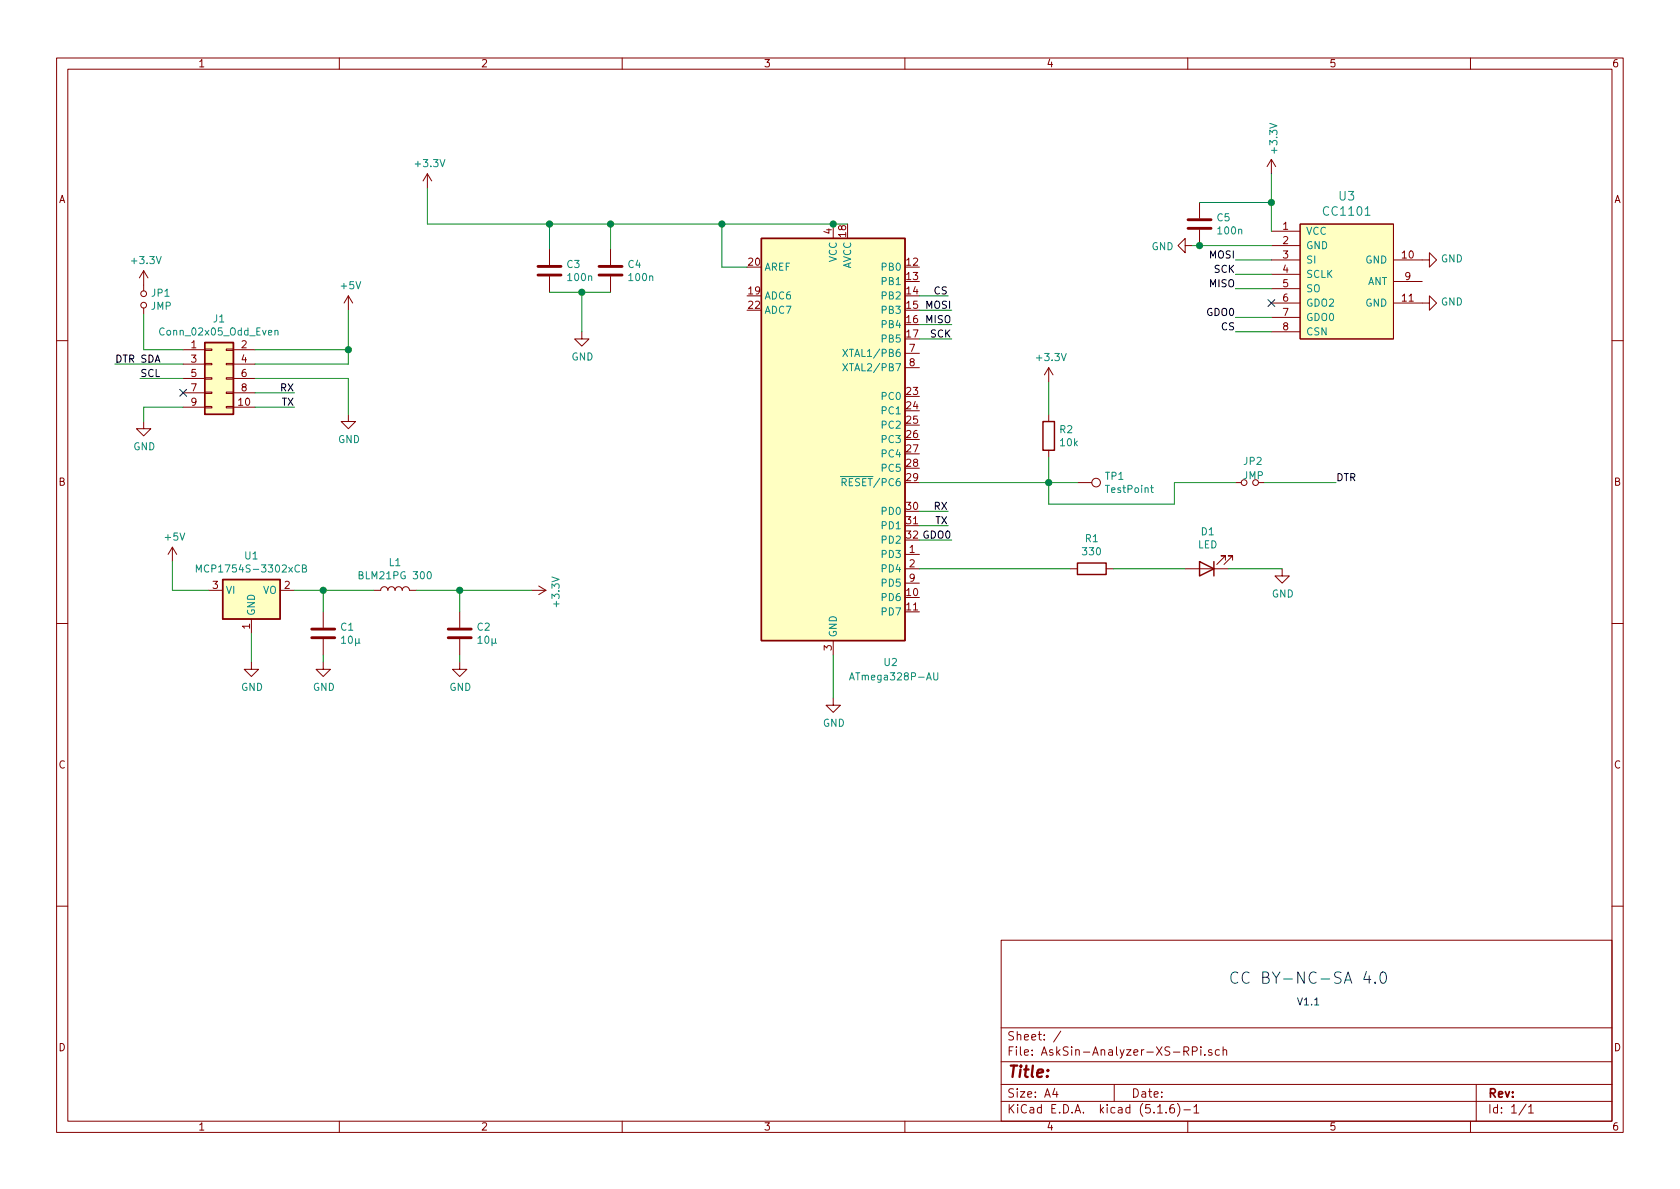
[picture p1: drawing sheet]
EESchema Schematic File Version 4
EELAYER 30 0
EELAYER END
$Descr A4 11693 8268
encoding utf-8
Sheet 1 1
Title ""
Date ""
Rev ""
Comp ""
Comment1 ""
Comment2 ""
Comment3 ""
Comment4 ""
$EndDescr
$Comp
L AskSin-Analyzer-XS-RPi-rescue:ATmega328P-AU-MCU_Microchip_ATmega-HB-Analyzer-HAT-rescue-AskSin-Analyzer-XS-HAT-rescue U2
U 1 1
P 5800 3050
F 0 "U2" H 6200 1500 50  0000 C CNN
F 1 "ATmega328P-AU" H 6225 1400 50  0000 C CNN
F 2 "Package_QFP:TQFP-32_7x7mm_P0.8mm" H 5800 3050 50  0001 C CIN
F 3 "http://ww1.microchip.com/downloads/en/DeviceDoc/ATmega328_P%20AVR%20MCU%20with%20picoPower%20Technology%20Data%20Sheet%2040001984A.pdf" H 5800 3050 50  0001 C CNN
	1    5800 3050
	1    0    0    -1  
$EndComp
$Comp
L Connector_Generic:Conn_02x05_Odd_Even J1
U 1 1
P 1475 2625
F 0 "J1" H 1525 3042 50  0000 C CNN
F 1 "Conn_02x05_Odd_Even" H 1525 2951 50  0000 C CNN
F 2 "Connector_PinHeader_2.54mm:PinHeader_2x05_P2.54mm_Vertical" H 1475 2625 50  0001 C CNN
F 3 "~" H 1475 2625 50  0001 C CNN
	1    1475 2625
	1    0    0    -1  
$EndComp
$Comp
L power:GND #PWR0101
U 1 1
P 2425 2875
F 0 "#PWR0101" H 2425 2625 50  0001 C CNN
F 1 "GND" H 2430 2702 50  0000 C CNN
F 2 "" H 2425 2875 50  0001 C CNN
F 3 "" H 2425 2875 50  0001 C CNN
	1    2425 2875
	1    0    0    -1  
$EndComp
$Comp
L power:GND #PWR0102
U 1 1
P 1000 2925
F 0 "#PWR0102" H 1000 2675 50  0001 C CNN
F 1 "GND" H 1005 2752 50  0000 C CNN
F 2 "" H 1000 2925 50  0001 C CNN
F 3 "" H 1000 2925 50  0001 C CNN
	1    1000 2925
	1    0    0    -1  
$EndComp
Wire Wire Line
	1000 2925 1000 2825
Wire Wire Line
	1000 2825 1275 2825
Text Label 2050 2825 2    50   ~ 0
TX
Wire Wire Line
	2050 2825 1775 2825
Text Label 2050 2725 2    50   ~ 0
RX
Wire Wire Line
	2050 2725 1775 2725
Wire Wire Line
	2425 2875 2425 2625
Wire Wire Line
	2425 2625 1775 2625
NoConn ~ 1275 2725
Text Label 975  2525 0    50   ~ 0
SDA
Text Label 975  2625 0    50   ~ 0
SCL
Wire Wire Line
	975  2625 1275 2625
$Comp
L power:+5V #PWR0103
U 1 1
P 2425 2150
F 0 "#PWR0103" H 2425 2000 50  0001 C CNN
F 1 "+5V" H 2440 2323 50  0000 C CNN
F 2 "" H 2425 2150 50  0001 C CNN
F 3 "" H 2425 2150 50  0001 C CNN
	1    2425 2150
	1    0    0    -1  
$EndComp
Wire Wire Line
	1775 2425 2425 2425
Wire Wire Line
	2425 2425 2425 2150
Wire Wire Line
	1775 2525 2425 2525
Wire Wire Line
	2425 2525 2425 2425
Connection ~ 2425 2425
Wire Wire Line
	1275 2425 1000 2425
Wire Wire Line
	1000 2425 1000 2175
$Comp
L Device:Jumper_NO_Small JP1
U 1 1
P 1000 2075
F 0 "JP1" V 954 2123 50  0000 L CNN
F 1 "JMP" V 1045 2123 50  0000 L CNN
F 2 "Homebrew:my_mini_Jumper" H 1000 2075 50  0001 C CNN
F 3 "~" H 1000 2075 50  0001 C CNN
	1    1000 2075
	0    1    1    0   
$EndComp
$Comp
L power:+3.3V #PWR0104
U 1 1
P 1000 1975
F 0 "#PWR0104" H 1000 1825 50  0001 C CNN
F 1 "+3.3V" H 1015 2148 50  0000 C CNN
F 2 "" H 1000 1975 50  0001 C CNN
F 3 "" H 1000 1975 50  0001 C CNN
	1    1000 1975
	1    0    0    -1  
$EndComp
$Comp
L power:+3.3V #PWR0105
U 1 1
P 2975 1300
F 0 "#PWR0105" H 2975 1150 50  0001 C CNN
F 1 "+3.3V" H 2990 1473 50  0000 C CNN
F 2 "" H 2975 1300 50  0001 C CNN
F 3 "" H 2975 1300 50  0001 C CNN
	1    2975 1300
	1    0    0    -1  
$EndComp
Wire Wire Line
	5900 1550 5800 1550
Wire Wire Line
	2975 1550 2975 1300
Connection ~ 5800 1550
Wire Wire Line
	5800 1550 5025 1550
Wire Wire Line
	5200 1850 5025 1850
Wire Wire Line
	5025 1850 5025 1550
Connection ~ 5025 1550
Wire Wire Line
	5025 1550 4250 1550
$Comp
L power:GND #PWR0106
U 1 1
P 5800 4850
F 0 "#PWR0106" H 5800 4600 50  0001 C CNN
F 1 "GND" H 5805 4677 50  0000 C CNN
F 2 "" H 5800 4850 50  0001 C CNN
F 3 "" H 5800 4850 50  0001 C CNN
	1    5800 4850
	1    0    0    -1  
$EndComp
Wire Wire Line
	5800 4850 5800 4550
$Comp
L power:+5V #PWR0107
U 1 1
P 1200 3900
F 0 "#PWR0107" H 1200 3750 50  0001 C CNN
F 1 "+5V" H 1215 4073 50  0000 C CNN
F 2 "" H 1200 3900 50  0001 C CNN
F 3 "" H 1200 3900 50  0001 C CNN
	1    1200 3900
	1    0    0    -1  
$EndComp
$Comp
L power:+3.3V #PWR0108
U 1 1
P 3700 4100
F 0 "#PWR0108" H 3700 3950 50  0001 C CNN
F 1 "+3.3V" H 3715 4273 50  0000 C CNN
F 2 "" H 3700 4100 50  0001 C CNN
F 3 "" H 3700 4100 50  0001 C CNN
	1    3700 4100
	0    1    1    0   
$EndComp
$Comp
L power:GND #PWR0109
U 1 1
P 1750 4600
F 0 "#PWR0109" H 1750 4350 50  0001 C CNN
F 1 "GND" H 1755 4427 50  0000 C CNN
F 2 "" H 1750 4600 50  0001 C CNN
F 3 "" H 1750 4600 50  0001 C CNN
	1    1750 4600
	1    0    0    -1  
$EndComp
$Comp
L Device:C C2
U 1 1
P 3200 4400
F 0 "C2" H 3315 4446 50  0000 L CNN
F 1 "10µ" H 3315 4355 50  0000 L CNN
F 2 "Capacitor_SMD:C_0805_2012Metric_Pad1.15x1.40mm_HandSolder" H 3238 4250 50  0001 C CNN
F 3 "~" H 3200 4400 50  0001 C CNN
	1    3200 4400
	1    0    0    -1  
$EndComp
$Comp
L Device:C C1
U 1 1
P 2250 4400
F 0 "C1" H 2365 4446 50  0000 L CNN
F 1 "10µ" H 2365 4355 50  0000 L CNN
F 2 "Capacitor_SMD:C_0805_2012Metric_Pad1.15x1.40mm_HandSolder" H 2288 4250 50  0001 C CNN
F 3 "~" H 2250 4400 50  0001 C CNN
	1    2250 4400
	1    0    0    -1  
$EndComp
Text Label 6600 3550 2    50   ~ 0
RX
Wire Wire Line
	6600 3550 6400 3550
Text Label 6600 3650 2    50   ~ 0
TX
Wire Wire Line
	6600 3650 6400 3650
Text Label 8600 2300 2    50   ~ 0
CS
Text Label 6625 2250 2    50   ~ 0
MISO
Text Label 6625 2350 2    50   ~ 0
SCK
Wire Wire Line
	6625 2350 6400 2350
Wire Wire Line
	6625 2250 6400 2250
Wire Wire Line
	6625 2150 6400 2150
Text Label 6625 3750 2    50   ~ 0
GDO0
Wire Wire Line
	6400 3750 6625 3750
$Comp
L power:+3.3V #PWR0110
U 1 1
P 8850 1200
F 0 "#PWR0110" H 8850 1050 50  0001 C CNN
F 1 "+3.3V" V 8865 1328 50  0000 L CNN
F 2 "" H 8850 1200 50  0001 C CNN
F 3 "" H 8850 1200 50  0001 C CNN
	1    8850 1200
	1    0    0    -1  
$EndComp
$Comp
L power:GND #PWR0111
U 1 1
P 8300 1700
F 0 "#PWR0111" H 8300 1450 50  0001 C CNN
F 1 "GND" V 8305 1572 50  0000 R CNN
F 2 "" H 8300 1700 50  0001 C CNN
F 3 "" H 8300 1700 50  0001 C CNN
	1    8300 1700
	0    1    1    0   
$EndComp
$Comp
L Device:C C5
U 1 1
P 8350 1550
F 0 "C5" H 8465 1596 50  0000 L CNN
F 1 "100n" H 8465 1505 50  0000 L CNN
F 2 "Capacitor_SMD:C_0805_2012Metric_Pad1.15x1.40mm_HandSolder" H 8388 1400 50  0001 C CNN
F 3 "~" H 8350 1550 50  0001 C CNN
	1    8350 1550
	1    0    0    -1  
$EndComp
$Comp
L Device:C C4
U 1 1
P 4250 1875
F 0 "C4" H 4365 1921 50  0000 L CNN
F 1 "100n" H 4365 1830 50  0000 L CNN
F 2 "Capacitor_SMD:C_0805_2012Metric_Pad1.15x1.40mm_HandSolder" H 4288 1725 50  0001 C CNN
F 3 "~" H 4250 1875 50  0001 C CNN
	1    4250 1875
	1    0    0    -1  
$EndComp
$Comp
L Device:C C3
U 1 1
P 3825 1875
F 0 "C3" H 3940 1921 50  0000 L CNN
F 1 "100n" H 3940 1830 50  0000 L CNN
F 2 "Capacitor_SMD:C_0805_2012Metric_Pad1.15x1.40mm_HandSolder" H 3863 1725 50  0001 C CNN
F 3 "~" H 3825 1875 50  0001 C CNN
	1    3825 1875
	1    0    0    -1  
$EndComp
$Comp
L power:GND #PWR0112
U 1 1
P 4050 2300
F 0 "#PWR0112" H 4050 2050 50  0001 C CNN
F 1 "GND" H 4055 2127 50  0000 C CNN
F 2 "" H 4050 2300 50  0001 C CNN
F 3 "" H 4050 2300 50  0001 C CNN
	1    4050 2300
	1    0    0    -1  
$EndComp
Wire Wire Line
	3825 1725 3825 1550
Connection ~ 3825 1550
Wire Wire Line
	3825 1550 2975 1550
Wire Wire Line
	4250 1725 4250 1550
Connection ~ 4250 1550
Wire Wire Line
	4250 1550 3825 1550
Wire Wire Line
	4250 2025 4050 2025
Wire Wire Line
	4050 2025 4050 2300
Wire Wire Line
	4050 2025 3825 2025
Connection ~ 4050 2025
$Comp
L Device:LED D1
U 1 1
P 8400 3950
F 0 "D1" H 8393 3695 50  0000 C CNN
F 1 "LED" H 8393 3786 50  0000 C CNN
F 2 "LED_SMD:LED_0805_2012Metric_Pad1.15x1.40mm_HandSolder" H 8400 3950 50  0001 C CNN
F 3 "~" H 8400 3950 50  0001 C CNN
	1    8400 3950
	-1   0    0    1   
$EndComp
$Comp
L Device:R R1
U 1 1
P 7600 3950
F 0 "R1" V 7807 3950 50  0000 C CNN
F 1 "330" V 7716 3950 50  0000 C CNN
F 2 "Resistor_SMD:R_0805_2012Metric_Pad1.15x1.40mm_HandSolder" V 7530 3950 50  0001 C CNN
F 3 "~" H 7600 3950 50  0001 C CNN
	1    7600 3950
	0    -1   -1   0   
$EndComp
Wire Wire Line
	6400 3950 7450 3950
Wire Wire Line
	7750 3950 8250 3950
$Comp
L power:GND #PWR0113
U 1 1
P 8925 3950
F 0 "#PWR0113" H 8925 3700 50  0001 C CNN
F 1 "GND" H 8930 3777 50  0000 C CNN
F 2 "" H 8925 3950 50  0001 C CNN
F 3 "" H 8925 3950 50  0001 C CNN
	1    8925 3950
	1    0    0    -1  
$EndComp
Wire Wire Line
	8925 3950 8550 3950
$Comp
L Connector:TestPoint TP1
U 1 1
P 7500 3350
F 0 "TP1" V 7454 3538 50  0000 L CNN
F 1 "TestPoint" V 7545 3538 50  0000 L CNN
F 2 "TestPoint:TestPoint_Pad_2.0x2.0mm" H 7700 3350 50  0001 C CNN
F 3 "~" H 7700 3350 50  0001 C CNN
	1    7500 3350
	0    1    1    0   
$EndComp
Wire Wire Line
	7500 3350 7300 3350
$Comp
L Device:R R2
U 1 1
P 7300 3025
F 0 "R2" H 7370 3071 50  0000 L CNN
F 1 "10k" H 7370 2980 50  0000 L CNN
F 2 "Resistor_SMD:R_0805_2012Metric_Pad1.15x1.40mm_HandSolder" V 7230 3025 50  0001 C CNN
F 3 "~" H 7300 3025 50  0001 C CNN
	1    7300 3025
	1    0    0    -1  
$EndComp
Wire Wire Line
	7300 3175 7300 3350
Connection ~ 7300 3350
Wire Wire Line
	7300 3350 6400 3350
$Comp
L power:+3.3V #PWR0114
U 1 1
P 7300 2650
F 0 "#PWR0114" H 7300 2500 50  0001 C CNN
F 1 "+3.3V" H 7315 2823 50  0000 C CNN
F 2 "" H 7300 2650 50  0001 C CNN
F 3 "" H 7300 2650 50  0001 C CNN
	1    7300 2650
	1    0    0    -1  
$EndComp
Wire Wire Line
	7300 2650 7300 2875
$Comp
L AskSin-Analyzer-XS-RPi-rescue:CC1101-HMSensor-StepUp-rescue-HM-LC-SW1-BA-PCB_mini2-rescue-Homebrew-HB-Analyzer-HAT-rescue-AskSin-Analyzer-XS-HAT-rescue U3
U 1 1
P 9400 1950
F 0 "U3" H 9375 2547 60  0000 C CNN
F 1 "CC1101" H 9375 2441 60  0000 C CNN
F 2 "Homebrew:CC1101_Module_HM-Sensor" H 9375 2441 60  0001 C CNN
F 3 "" H 9400 1950 60  0000 C CNN
	1    9400 1950
	1    0    0    -1  
$EndComp
Wire Wire Line
	8600 2300 8850 2300
Text Label 8600 2200 2    50   ~ 0
GDO0
Wire Wire Line
	8600 2200 8850 2200
Text Label 6625 2150 2    50   ~ 0
MOSI
NoConn ~ 8850 2100
Text Label 6600 2050 2    50   ~ 0
CS
Wire Wire Line
	6400 2050 6600 2050
Text Label 8600 1800 2    50   ~ 0
MOSI
Text Label 8600 2000 2    50   ~ 0
MISO
Text Label 8600 1900 2    50   ~ 0
SCK
Wire Wire Line
	8600 1800 8850 1800
Wire Wire Line
	8600 1900 8850 1900
Wire Wire Line
	8600 2000 8850 2000
Wire Wire Line
	8850 1600 8850 1400
Wire Wire Line
	8350 1400 8850 1400
Connection ~ 8850 1400
Wire Wire Line
	8850 1400 8850 1200
Wire Wire Line
	8300 1700 8350 1700
Connection ~ 8350 1700
Wire Wire Line
	8350 1700 8850 1700
$Comp
L power:GND #PWR0115
U 1 1
P 9900 1800
F 0 "#PWR0115" H 9900 1550 50  0001 C CNN
F 1 "GND" V 9905 1672 50  0000 R CNN
F 2 "" H 9900 1800 50  0001 C CNN
F 3 "" H 9900 1800 50  0001 C CNN
	1    9900 1800
	0    -1   -1   0   
$EndComp
$Comp
L power:GND #PWR0116
U 1 1
P 9900 2100
F 0 "#PWR0116" H 9900 1850 50  0001 C CNN
F 1 "GND" V 9905 1972 50  0000 R CNN
F 2 "" H 9900 2100 50  0001 C CNN
F 3 "" H 9900 2100 50  0001 C CNN
	1    9900 2100
	0    -1   -1   0   
$EndComp
$Comp
L Regulator_Linear:MCP1754S-3302xCB U1
U 1 1
P 1750 4100
F 0 "U1" H 1750 4342 50  0000 C CNN
F 1 "MCP1754S-3302xCB" H 1750 4251 50  0000 C CNN
F 2 "Package_TO_SOT_SMD:SOT-23" H 1750 4325 50  0001 C CNN
F 3 "http://ww1.microchip.com/downloads/en/DeviceDoc/20002276C.pdf" H 1750 4100 50  0001 C CNN
	1    1750 4100
	1    0    0    -1  
$EndComp
Wire Wire Line
	1200 3900 1200 4100
Wire Wire Line
	1200 4100 1450 4100
Wire Wire Line
	1750 4600 1750 4400
$Comp
L Device:L L1
U 1 1
P 2750 4100
F 0 "L1" V 2940 4100 50  0000 C CNN
F 1 "BLM21PG 300" V 2849 4100 50  0000 C CNN
F 2 "Inductor_SMD:L_0805_2012Metric_Pad1.15x1.40mm_HandSolder" H 2750 4100 50  0001 C CNN
F 3 "https://www.reichelt.de/emi-suppression-filter-smd0805-blm21-30-ohm-blm21pg-300-p89685.html" H 2750 4100 50  0001 C CNN
	1    2750 4100
	0    -1   -1   0   
$EndComp
Wire Wire Line
	2050 4100 2250 4100
Wire Wire Line
	2900 4100 3200 4100
Wire Wire Line
	3200 4250 3200 4100
Connection ~ 3200 4100
Wire Wire Line
	3200 4100 3700 4100
Wire Wire Line
	2250 4250 2250 4100
Connection ~ 2250 4100
Wire Wire Line
	2250 4100 2600 4100
$Comp
L power:GND #PWR0117
U 1 1
P 2250 4600
F 0 "#PWR0117" H 2250 4350 50  0001 C CNN
F 1 "GND" H 2255 4427 50  0000 C CNN
F 2 "" H 2250 4600 50  0001 C CNN
F 3 "" H 2250 4600 50  0001 C CNN
	1    2250 4600
	1    0    0    -1  
$EndComp
$Comp
L power:GND #PWR0118
U 1 1
P 3200 4600
F 0 "#PWR0118" H 3200 4350 50  0001 C CNN
F 1 "GND" H 3205 4427 50  0000 C CNN
F 2 "" H 3200 4600 50  0001 C CNN
F 3 "" H 3200 4600 50  0001 C CNN
	1    3200 4600
	1    0    0    -1  
$EndComp
Wire Wire Line
	3200 4550 3200 4600
Wire Wire Line
	2250 4550 2250 4600
Text Notes 8550 6850 0    79   ~ 0
CC BY-NC-SA 4.0    \n
$Comp
L Device:Jumper_NO_Small JP2
U 1 1
P 8700 3350
F 0 "JP2" H 8650 3500 50  0000 L CNN
F 1 "JMP" H 8650 3400 50  0000 L CNN
F 2 "Homebrew:my_mini_Jumper" H 8700 3350 50  0001 C CNN
F 3 "~" H 8700 3350 50  0001 C CNN
	1    8700 3350
	1    0    0    -1  
$EndComp
Text Label 800  2525 0    50   ~ 0
DTR
Wire Wire Line
	800  2525 1275 2525
Wire Wire Line
	8600 3350 8175 3350
Wire Wire Line
	8175 3350 8175 3500
Wire Wire Line
	8175 3500 7300 3500
Wire Wire Line
	7300 3350 7300 3500
Wire Wire Line
	8800 3350 9300 3350
Text Label 9300 3350 0    50   ~ 0
DTR
Text Notes 9025 7000 0    50   ~ 0
V1.1
$EndSCHEMATC
